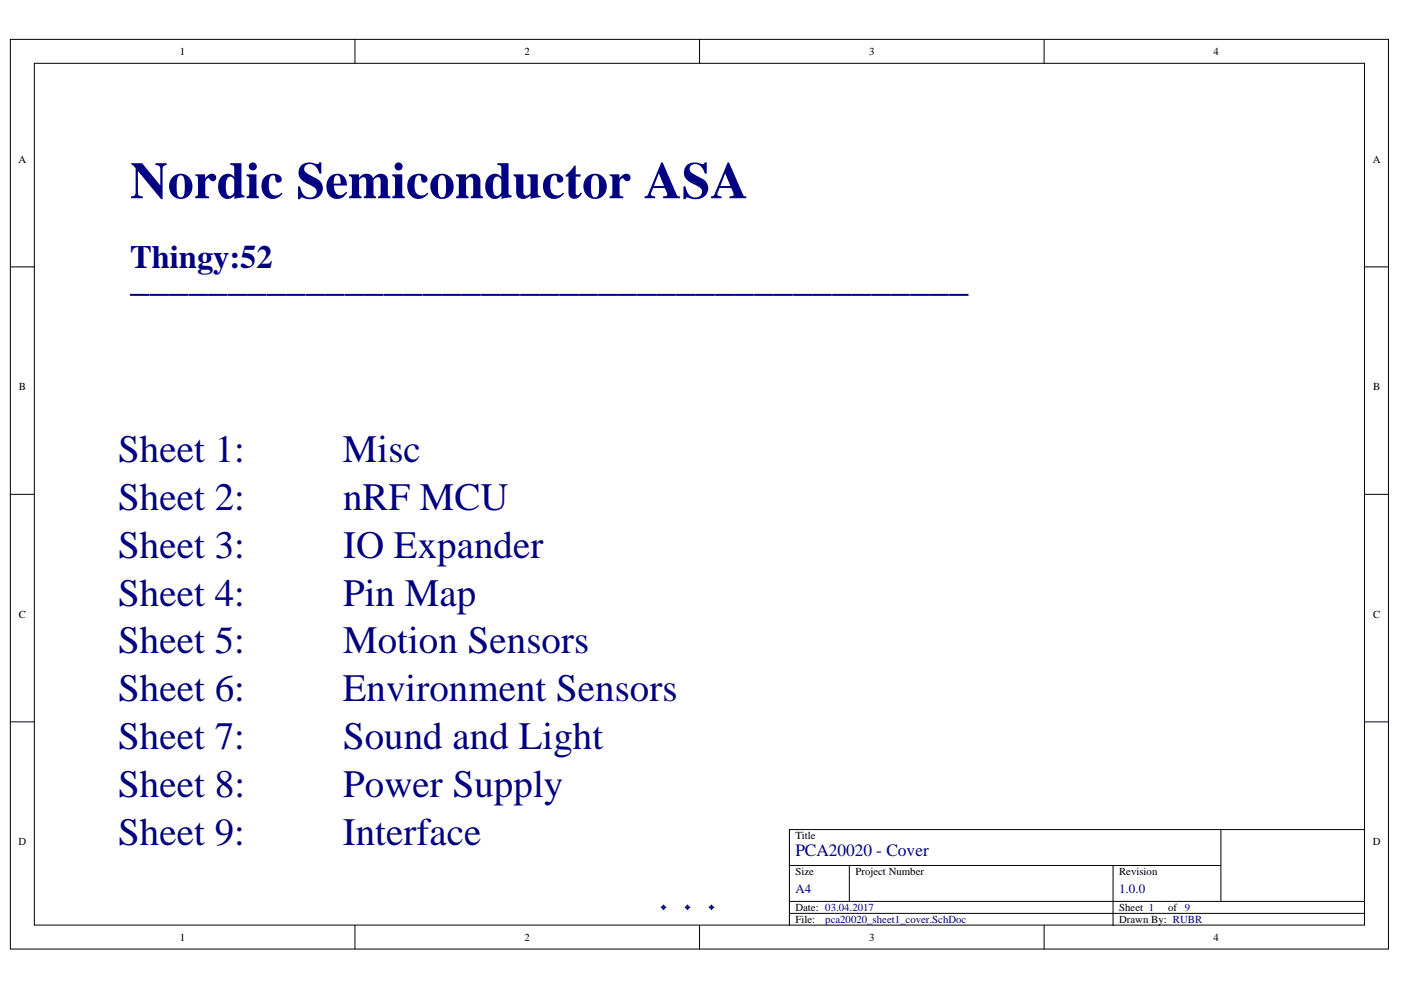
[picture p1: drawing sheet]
<svg xmlns="http://www.w3.org/2000/svg" width="297mm" height="210mm" viewBox="0 0 297 210" stroke-linecap="round" stroke-linejoin="round" font-family="sans-serif">
<g fill="#fff" stroke="#000" stroke-width=".21">
<path d="M2.2 8.3h292.2v192.9h-292.2z"/>
<path d="M7.3 13.4h282v182.7h-282z"/>
</g>
<g fill="none" stroke="#000" stroke-width=".21">
<path d="M75.3 8.3v5.1M148.3 8.3v5.1M221.4 8.3v5.1M2.2 56.6h5.1M289.3 56.6h5.1M2.2 104.8h5.1M289.3 104.8h5.1M2.2 153h5.1M289.3 153h5.1M258.9 175.9v15.2M289.3 175.9h-121.9v20.3M75.3 196.2v5.1"/>
<path d="M148.3 196.2v5.1M167.4 193.7h121.9M167.4 183.5h91.5M167.4 191.1h121.9M180.1 183.5v7.6M221.4 196.2v5.1M236 183.5v12.7"/>
</g>
<circle cx="140.7" cy="192.4" r=".36" fill="#c0c0c0" stroke="#00f" stroke-width=".21"/>
<path d="M140.2 192.4h1M140.7 191.9v1" fill="none" stroke="#0000b4" stroke-width=".21"/>
<circle cx="145.7" cy="192.4" r=".36" fill="#c0c0c0" stroke="#00f" stroke-width=".21"/>
<path d="M145.3 192.4h1M145.8 191.9v1" fill="none" stroke="#0000b4" stroke-width=".21"/>
<circle cx="150.8" cy="192.4" r=".36" fill="#c0c0c0" stroke="#00f" stroke-width=".21"/>
<path d="M150.3 192.4h1.1M150.9 191.9v1" fill="none" stroke="#0000b4" stroke-width=".21"/>
<text font-size="11" fill="#000080" x="27.6" y="42">Nordic Semiconductor ASA</text>
<g font-size="8.2" fill="#000080">
<text x="27.6" y="61.6">___________________________________________</text>
<text x="25.1" y="98">Sheet 1:</text>
<text x="72.7" y="98">Misc</text>
<text x="25.1" y="108.1">Sheet 2:</text>
<text x="72.7" y="108.1">nRF MCU</text>
<text x="25.1" y="118.3">Sheet 3:</text>
<text x="72.7" y="118.3">IO Expander</text>
<text x="25.1" y="128.4">Sheet 4:</text>
<text x="72.7" y="128.4">Pin Map</text>
<text x="25.1" y="138.5">Sheet 5:</text>
<text x="72.7" y="138.5">Motion Sensors</text>
<text x="25.1" y="148.7">Sheet 6:</text>
<text x="72.7" y="148.7">Environment Sensors</text>
<text x="25.1" y="158.9">Sheet 7:</text>
<text x="72.7" y="158.9">Sound and Light</text>
<text x="25.1" y="169">Sheet 8:</text>
<text x="72.8" y="169">Power Supply</text>
<text x="25.1" y="179.2">Sheet 9:</text>
<text x="72.7" y="179.2">Interface</text>
</g>
<text font-size="6.9" fill="#000080" x="27.6" y="56.9">Thingy:52</text>
<text font-size="3.7" fill="#000080" x="168.6" y="181.4">PCA20020 - Cover</text>
<g font-size="2.7" fill="#000080">
<text x="168.6" y="189.2">A4</text>
<text x="237.3" y="189.2">1.0.0</text>
</g>
<g font-size="2.3">
<text x="38.1" y="11.7">1</text>
<text x="111.2" y="11.7">2</text>
<text x="184.3" y="11.7">3</text>
<text x="257.3" y="11.7">4</text>
<text x="3.9" y="34.5">A</text>
<text x="291.1" y="34.5">A</text>
<text x="4" y="82.7">B</text>
<text x="291.1" y="82.7">B</text>
<text x="4" y="131">C</text>
<text x="291.1" y="131">C</text>
<text x="3.9" y="179.2">D</text>
<text x="168.6" y="177.9">Title</text>
<text x="291.1" y="179.2">D</text>
<text x="168.6" y="185.6">Size</text>
<text x="181.4" y="185.6">Project Number</text>
<text x="237.3" y="185.6">Revision</text>
<text x="168.6" y="193.2">Date: 03.04.2017</text>
<text x="168.6" y="195.7">File:</text>
<text x="237.3" y="193.2">Sheet 1</text>
<text x="237.3" y="195.7">Drawn By: RUBR</text>
<text x="247.7" y="193.2">of 9</text>
<text x="38.1" y="199.5">1</text>
<text x="111.2" y="199.5">2</text>
<text x="184.3" y="199.5">3</text>
<text x="257.3" y="199.5">4</text>
</g>
<text font-size="2.3" fill="#000080" x="175" y="195.7">pca20020_sheet1_cover.SchDoc</text>
</svg>
